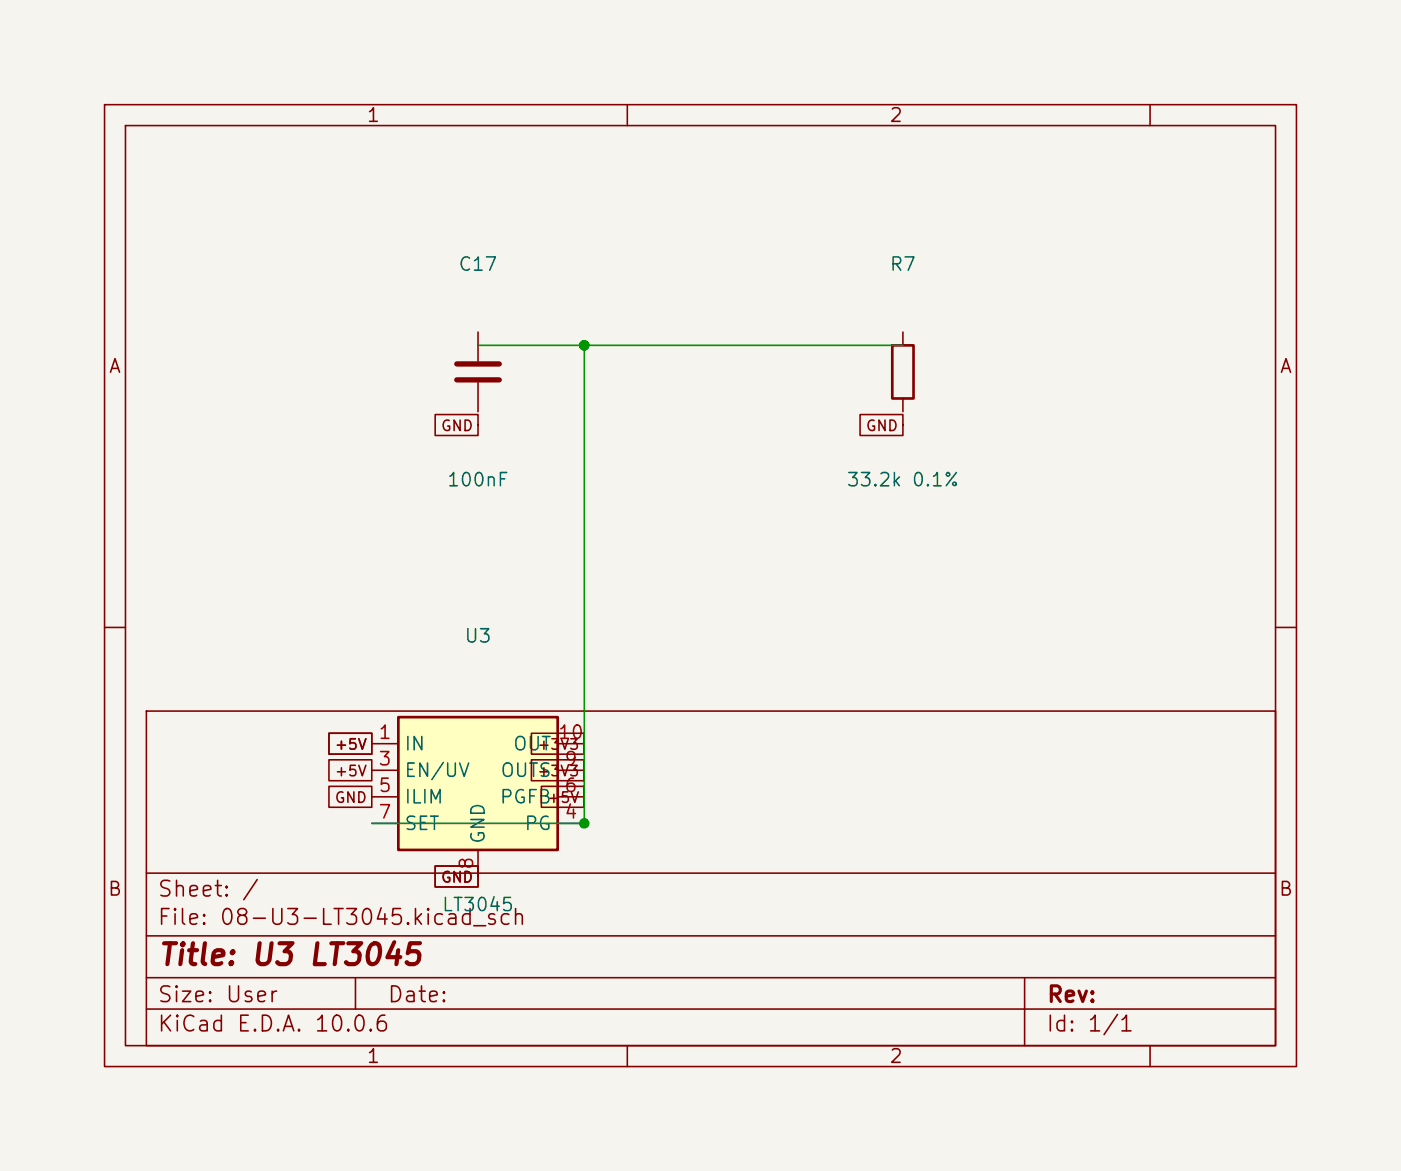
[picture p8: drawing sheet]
<svg xmlns="http://www.w3.org/2000/svg" width="134mm" height="112mm" viewBox="0 0 134 112" stroke-linecap="round" stroke-linejoin="round" font-family="sans-serif">
<path d="M0 0h134v112h-134z" fill="#f5f4ef" stroke="#f5f4ef" stroke-width=".1"/>
<g fill="none" stroke="#840000" stroke-width=".15">
<path d="M10 10h114v92h-114zM12 12h110v88h-110zM60 10v2M110 10v2M45.7 31.8v2.8M45.7 36.6v2.8M86.4 31.8v1.2M86.4 38.1v1.3M10 60h2M14 68h108v32h-108zM122 60h2M14 96.5h108"/>
<path d="M14 93.5h108M14 89.5h108M14 83.5h108M34 93.5v3M98 93.5v6.5M60 100v2M110 100v2"/>
</g>
<path d="M43.7 34.8h4.1M43.7 36.3h4.1" fill="none" stroke="#840000" stroke-width=".51"/>
<path d="M85.3 33h2.1v5.1h-2.1z" fill="none" stroke="#840000" stroke-width=".25"/>
<path d="M38.1 68.6h15.2v12.7h-15.2z" fill="#ffffc2"/>
<path d="M38.1 68.6h15.2v12.7h-15.2z" fill="none" stroke="#840000" stroke-width=".25"/>
<g fill="none" stroke="#840000" stroke-width=".15">
<path d="M41.6 39.7h4.1v2h-4.1zM82.3 39.7h4.1v2h-4.1zM31.5 70.1h4.1v2h-4.1zM31.5 72.7h4.1v2h-4.1zM31.5 75.2h4.1v2h-4.1zM35.6 71.1h2.5M35.6 73.7h2.5M35.6 78.8h2.5M35.6 76.2h2.5M50.8 70.1h5.1v2h-5.1zM50.8 72.7h5.1v2h-5.1zM51.8 75.2h4.1v2h-4.1z"/>
<path d="M53.3 71.1h2.6M53.3 73.7h2.6M53.3 78.8h2.6M53.3 76.2h2.6M41.6 82.8h4.1v2h-4.1zM45.7 81.3v2.5"/>
</g>
<path d="M45.7 33h40.7M55.9 33v45.8h-20.3" fill="none" stroke="#009600" stroke-width=".15"/>
<g fill="#009600" stroke="#009600" stroke-width=".1">
<circle cx="55.9" cy="33" r=".46"/>
<circle cx="55.9" cy="78.8" r=".46"/>
</g>
<text font-size="2" fill="#840000" x="15" y="92.8">Title: U3 LT3045</text>
<g font-size="1.5" fill="#840000">
<text x="15" y="88.9">File: 08-U3-LT3045.kicad_sch</text>
<text x="15" y="86.2">Sheet: /</text>
<text x="15" y="99.1">KiCad E.D.A. 10.0.6</text>
<text x="15" y="96.3">Size: User</text>
<text x="37" y="96.3">Date:</text>
<text x="100" y="99.1">Id: 1/1</text>
<text x="100" y="96.2">Rev:</text>
</g>
<g font-size="1.3" fill="#840000">
<text x="35" y="12">1</text>
<text x="85" y="12">2</text>
<text x="10.3" y="36">A</text>
<text x="122.3" y="36">A</text>
<text x="10.2" y="86">B</text>
<text x="122.2" y="86">B</text>
<text x="35" y="102">1</text>
<text x="85" y="102">2</text>
</g>
<g font-size="1.3" fill="#006464">
<text x="43.7" y="26.2">C17</text>
<text x="85" y="26.2">R7</text>
<text x="42.7" y="46.8">100nF</text>
<text x="80.9" y="46.8">33.2k 0.1%</text>
<text x="44.3" y="61.8">U3</text>
<text x="38.6" y="72.1">IN</text>
<text x="38.6" y="74.6">EN/UV</text>
<text x="38.6" y="77.2">ILIM</text>
<text x="47.7" y="77.2">PGFB</text>
<text x="47.8" y="74.6">OUTS</text>
<text x="49" y="72.1">OUT</text>
<text x="38.6" y="79.7">SET</text>
<text x="46.7" y="80.8" transform="rotate(-90 46.7 80.8)">GND</text>
<text x="50.1" y="79.7">PG</text>
<text x="42.2" y="87.5">LT3045</text>
</g>
<g font-size="1.3" fill="#a90000">
<text x="36.1" y="71">1</text>
<text x="53.3" y="71">10</text>
<text x="36.1" y="73.5">3</text>
<text x="36.1" y="76.1">5</text>
<text x="53.9" y="76.1">6</text>
<text x="53.9" y="73.5">9</text>
<text x="36.1" y="78.6">7</text>
<text x="45.6" y="83.3" transform="rotate(-90 45.6 83.3)">8</text>
<text x="53.9" y="78.6">4</text>
</g>
<g font-size="1" fill="#840000">
<text x="42.1" y="41.5">GND</text>
<text x="82.7" y="41.5">GND</text>
<text x="31.9" y="72">+5V</text>
<text x="51.3" y="72">+3V3</text>
<text x="31.9" y="74.5">+5V</text>
<text x="31.9" y="77">GND</text>
<text x="51.3" y="74.5">+3V3</text>
<text x="52.3" y="77">+5V</text>
<text x="42.1" y="84.7">GND</text>
</g>
</svg>
